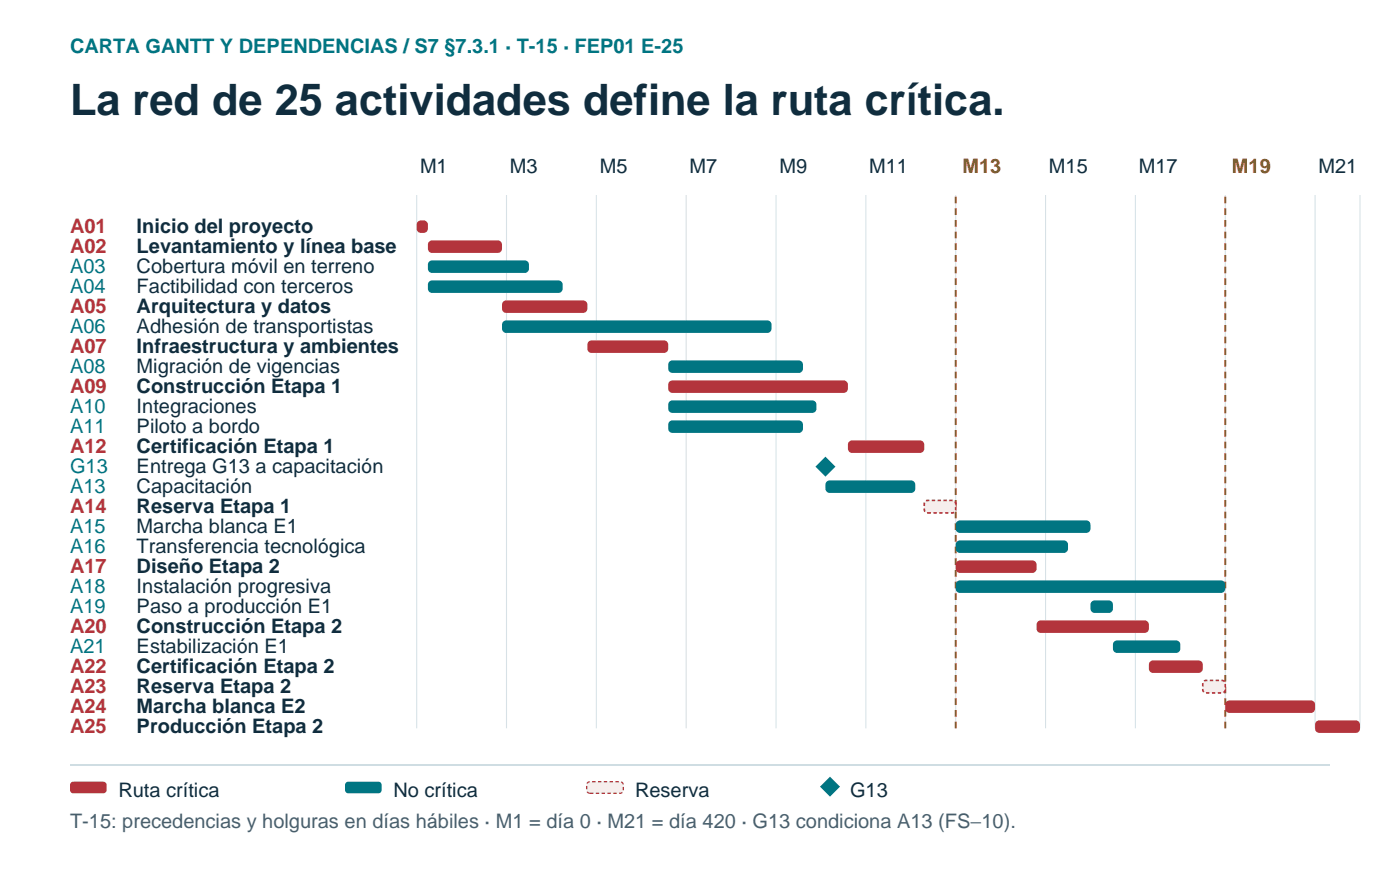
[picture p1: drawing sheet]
<svg xmlns="http://www.w3.org/2000/svg" width="296mm" height="185mm" viewBox="0 0 296 185" stroke-linecap="round" stroke-linejoin="round" font-family="sans-serif">
<path d="M88.2 41.3v112.9M107.2 41.3v112.9M126.2 41.3v112.9M145.2 41.3v112.9M164.3 41.3v112.9M183.3 41.3v112.9M202.3 41.3v112.9M221.3 41.3v112.9M240.3 41.3v112.9M259.3 41.3v112.9M278.4 41.3v112.9M287.9 41.3v112.9" fill="none" stroke="#d7e2e7" stroke-width=".23"/>
<path d="M202.3 154.2v-112.9M259.3 154.2v-112.9" fill="none" stroke="#9b5a00" stroke-width=".42" stroke-dasharray="1.4 1.1" stroke-linecap="butt"/>
<g fill="#b3343c">
<path d="M88.5 46.9a1.32 1.32 0 0 1 2.1 .6v.9a1.23 1.23 0 0 1-1.2 .9 1.23 1.23 0 0 1-1.2-.9v-.9z" fill-rule="evenodd"/>
<path d="M90.8 51.1l.7-.2h13.9a.88 .88 0 0 1 .9 .9v.9a.88 .88 0 0 1-.9 .8h-13.9a.88 .88 0 0 1-.9-.8v-.9z" fill-rule="evenodd"/>
</g>
<g fill="#007582">
<path d="M90.8 55.4l.7-.3h19.6a.88 .88 0 0 1 .9 .9v.9a.88 .88 0 0 1-.9 .9h-19.6a.88 .88 0 0 1-.9-.9v-.9z" fill-rule="evenodd"/>
<path d="M90.8 59.6l.7-.2h26.7a.88 .88 0 0 1 .9 .8v.9a.88 .88 0 0 1-.9 .9h-26.7a.88 .88 0 0 1-.9-.9v-.9z" fill-rule="evenodd"/>
</g>
<path d="M106.5 63.8l.6-.2h16.3a.88 .88 0 0 1 .9 .9v.9a.88 .88 0 0 1-.9 .8h-16.3a.88 .88 0 0 1-.8-.8v-.9z" fill-rule="evenodd" fill="#b3343c"/>
<path d="M106.5 68.1l.6-.3h55.3a.88 .88 0 0 1 .9 .9v.9a.88 .88 0 0 1-.9 .9h-55.3a.88 .88 0 0 1-.8-.9v-.9z" fill-rule="evenodd" fill="#007582"/>
<path d="M124.6 72.3l.6-.2h15.4a.88 .88 0 0 1 .8 .8v.9a.88 .88 0 0 1-.8 .9h-15.4a.88 .88 0 0 1-.9-.9v-.9z" fill-rule="evenodd" fill="#b3343c"/>
<path d="M141.7 76.5l.6-.2h26.8a.88 .88 0 0 1 .9 .9v.9a.88 .88 0 0 1-.9 .8h-26.8a.88 .88 0 0 1-.9-.8v-.9z" fill-rule="evenodd" fill="#007582"/>
<path d="M141.7 80.8l.6-.3h36.3a.88 .88 0 0 1 .9 .9v.9a.88 .88 0 0 1-.9 .9h-36.3a.88 .88 0 0 1-.9-.9v-.9z" fill-rule="evenodd" fill="#b3343c"/>
<g fill="#007582">
<path d="M141.7 85l.6-.2h29.6a.88 .88 0 0 1 .9 .8v.9a.88 .88 0 0 1-.9 .9h-29.6a.88 .88 0 0 1-.9-.9v-.9z" fill-rule="evenodd"/>
<path d="M141.7 89.2l.6-.2h26.8a.88 .88 0 0 1 .9 .9v.9a.88 .88 0 0 1-.9 .8h-26.8a.88 .88 0 0 1-.9-.8v-.9z" fill-rule="evenodd"/>
</g>
<path d="M179.7 93.5l.7-.3h14.4a.88 .88 0 0 1 .8 .9v.9a.88 .88 0 0 1-.8 .9h-14.4a.88 .88 0 0 1-.9-.9v-.9z" fill-rule="evenodd" fill="#b3343c"/>
<g fill="#007582">
<path d="M174.7 96.7l2.1 2.1-2.1 2.1-2.1-2.1z" fill-rule="evenodd"/>
<path d="M175 101.9l.6-.2h17.3a.88 .88 0 0 1 .8 .9v.9a.88 .88 0 0 1-.8 .8h-17.3a.88 .88 0 0 1-.9-.8v-.9z" fill-rule="evenodd"/>
</g>
<path d="M195.8 106.1l.5-.2h5.3a.71 .71 0 0 1 .7 .7v1.3a.71 .71 0 0 1-.7 .7h-5.3a.71 .71 0 0 1-.7-.7v-1.3z" fill-rule="evenodd" fill="#f8ecec" stroke="#b3343c" stroke-width=".35" stroke-dasharray=".7 .5" stroke-linecap="butt"/>
<g fill="#007582">
<path d="M202.6 110.4l.6-.2h26.7a.88 .88 0 0 1 .9 .8v.9a.88 .88 0 0 1-.9 .9h-26.7a.88 .88 0 0 1-.9-.9v-.9z" fill-rule="evenodd"/>
<path d="M202.6 114.6l.6-.2h22a.88 .88 0 0 1 .9 .9v.9a.88 .88 0 0 1-.9 .8h-22a.88 .88 0 0 1-.9-.8v-.9z" fill-rule="evenodd"/>
</g>
<path d="M202.6 118.9l.6-.3h15.3a.88 .88 0 0 1 .9 .9v.9a.88 .88 0 0 1-.9 .9h-15.3a.88 .88 0 0 1-.9-.9v-.9z" fill-rule="evenodd" fill="#b3343c"/>
<g fill="#007582">
<path d="M202.6 123.1l.6-.2h55.3a.88 .88 0 0 1 .8 .8v.9a.88 .88 0 0 1-.8 .9h-55.3a.88 .88 0 0 1-.9-.9v-.9z" fill-rule="evenodd"/>
<path d="M231.1 127.3l.6-.2h3a.88 .88 0 0 1 .9 .9v.9a.88 .88 0 0 1-.9 .8h-3a.88 .88 0 0 1-.9-.8v-.9z" fill-rule="evenodd"/>
</g>
<path d="M219.7 131.6l.6-.3h22a.88 .88 0 0 1 .9 .9v.9a.88 .88 0 0 1-.9 .9h-22a.88 .88 0 0 1-.9-.9v-.9z" fill-rule="evenodd" fill="#b3343c"/>
<path d="M235.8 135.8l.7-.2h12.5a.88 .88 0 0 1 .8 .8v.9a.88 .88 0 0 1-.8 .9h-12.5a.88 .88 0 0 1-.9-.9v-.9z" fill-rule="evenodd" fill="#007582"/>
<path d="M243.4 140l.7-.2h9.6a.88 .88 0 0 1 .9 .9v.9a.88 .88 0 0 1-.9 .8h-9.6a.88 .88 0 0 1-.9-.8v-.9z" fill-rule="evenodd" fill="#b3343c"/>
<path d="M254.8 144.2l.5-.2h3.3a.71 .71 0 0 1 .7 .7v1.3a.71 .71 0 0 1-.7 .7h-3.3a.71 .71 0 0 1-.7-.7v-1.3z" fill-rule="evenodd" fill="#f8ecec" stroke="#b3343c" stroke-width=".35" stroke-dasharray=".7 .5" stroke-linecap="butt"/>
<g fill="#b3343c">
<path d="M259.6 148.5l.6-.2h17.3a.88 .88 0 0 1 .9 .8v.9a.88 .88 0 0 1-.9 .9h-17.3a.88 .88 0 0 1-.9-.9v-.9z" fill-rule="evenodd"/>
<path d="M278.6 152.7l.6-.2h7.8a.88 .88 0 0 1 .9 .9v.9a.88 .88 0 0 1-.9 .8h-7.8a.88 .88 0 0 1-.8-.8v-.9z" fill-rule="evenodd"/>
</g>
<path d="M14.8 161.9h266.7" fill="none" stroke="#b8cdd5" stroke-width=".28"/>
<path d="M15 165.7l.5-.2h6.4a.71 .71 0 0 1 .7 .7v1a.71 .71 0 0 1-.7 .7h-6.4a.71 .71 0 0 1-.7-.7v-1z" fill-rule="evenodd" fill="#b3343c"/>
<path d="M73.2 165.7l.5-.2h6.4a.71 .71 0 0 1 .7 .7v1a.71 .71 0 0 1-.7 .7h-6.4a.71 .71 0 0 1-.7-.7v-1z" fill-rule="evenodd" fill="#007582"/>
<path d="M124.4 165.7l.5-.2h6.3a.71 .71 0 0 1 .7 .7v1a.71 .71 0 0 1-.7 .7h-6.3a.71 .71 0 0 1-.7-.7v-1z" fill-rule="evenodd" fill="#f8ecec" stroke="#b3343c" stroke-width=".28" stroke-dasharray=".7 .5" stroke-linecap="butt"/>
<path d="M175.7 164.4l2.1 2.1-2.1 2.1-2.1-2.1z" fill-rule="evenodd" fill="#007582"/>
<text font-size="9.2" fill="#102d3e" x="14.8" y="24.3">La red de 25 actividades define la ruta crítica.</text>
<g font-size="4.2" fill="#007582">
<text x="14.8" y="11.3">CARTA GANTT Y DEPENDENCIAS / S7 §7.3.1 · T-15 · FEP01 E-25</text>
<text x="14.8" y="57.7">A03</text>
<text x="14.8" y="61.9">A04</text>
<text x="14.8" y="70.4">A06</text>
<text x="14.8" y="78.9">A08</text>
<text x="14.8" y="87.3">A10</text>
<text x="14.8" y="91.6">A11</text>
<text x="14.8" y="100">G13</text>
<text x="14.8" y="104.3">A13</text>
<text x="14.8" y="112.7">A15</text>
<text x="14.8" y="117">A16</text>
<text x="14.8" y="125.4">A18</text>
<text x="14.8" y="129.7">A19</text>
<text x="14.8" y="138.1">A21</text>
</g>
<g font-size="4.2" fill="#102d3e">
<text x="88.9" y="36.7">M1</text>
<text x="107.9" y="36.7">M3</text>
<text x="126.9" y="36.7">M5</text>
<text x="145.9" y="36.7">M7</text>
<text x="165" y="36.7">M9</text>
<text x="184" y="36.7">M11</text>
<text x="222" y="36.7">M15</text>
<text x="241" y="36.7">M17</text>
<text x="279.1" y="36.7">M21</text>
<text x="28.9" y="49.2">Inicio del proyecto</text>
<text x="28.9" y="53.5">Levantamiento y línea base</text>
<text x="28.9" y="57.7">Cobertura móvil en terreno</text>
<text x="28.9" y="61.9">Factibilidad con terceros</text>
<text x="28.9" y="66.2">Arquitectura y datos</text>
<text x="28.9" y="70.4">Adhesión de transportistas</text>
<text x="28.9" y="74.6">Infraestructura y ambientes</text>
<text x="28.9" y="78.9">Migración de vigencias</text>
<text x="28.9" y="83.1">Construcción Etapa 1</text>
<text x="28.9" y="87.3">Integraciones</text>
<text x="28.9" y="91.6">Piloto a bordo</text>
<text x="28.9" y="95.8">Certificación Etapa 1</text>
<text x="28.9" y="100">Entrega G13 a capacitación</text>
<text x="28.9" y="104.3">Capacitación</text>
<text x="28.9" y="108.5">Reserva Etapa 1</text>
<text x="28.9" y="112.7">Marcha blanca E1</text>
<text x="28.9" y="117">Transferencia tecnológica</text>
<text x="28.9" y="121.2">Diseño Etapa 2</text>
<text x="28.9" y="125.4">Instalación progresiva</text>
<text x="28.9" y="129.7">Paso a producción E1</text>
<text x="28.9" y="133.9">Construcción Etapa 2</text>
<text x="28.9" y="138.1">Estabilización E1</text>
<text x="28.9" y="142.4">Certificación Etapa 2</text>
<text x="28.9" y="146.6">Reserva Etapa 2</text>
<text x="28.9" y="150.8">Marcha blanca E2</text>
<text x="28.9" y="155.1">Producción Etapa 2</text>
<text x="25" y="168.6">Ruta crítica</text>
<text x="83.3" y="168.6">No crítica</text>
<text x="134.4" y="168.6">Reserva</text>
<text x="179.9" y="168.6">G13</text>
</g>
<g font-size="4.2" fill="#9b5a00">
<text x="203.7" y="36.7">M13</text>
<text x="260.8" y="36.7">M19</text>
</g>
<g font-size="4.2" fill="#b3343c">
<text x="14.8" y="49.2">A01</text>
<text x="14.8" y="53.5">A02</text>
<text x="14.8" y="66.2">A05</text>
<text x="14.8" y="74.6">A07</text>
<text x="14.8" y="83.1">A09</text>
<text x="14.8" y="95.8">A12</text>
<text x="14.8" y="108.5">A14</text>
<text x="14.8" y="121.2">A17</text>
<text x="14.8" y="133.9">A20</text>
<text x="14.8" y="142.4">A22</text>
<text x="14.8" y="146.6">A23</text>
<text x="14.8" y="150.8">A24</text>
<text x="14.8" y="155.1">A25</text>
</g>
<text font-size="4.2" fill="#48606e" x="14.8" y="175.3">T-15: precedencias y holguras en días hábiles · M1 = día 0 · M21 = día 420 · G13 condiciona A13 (FS−10).</text>
</svg>
